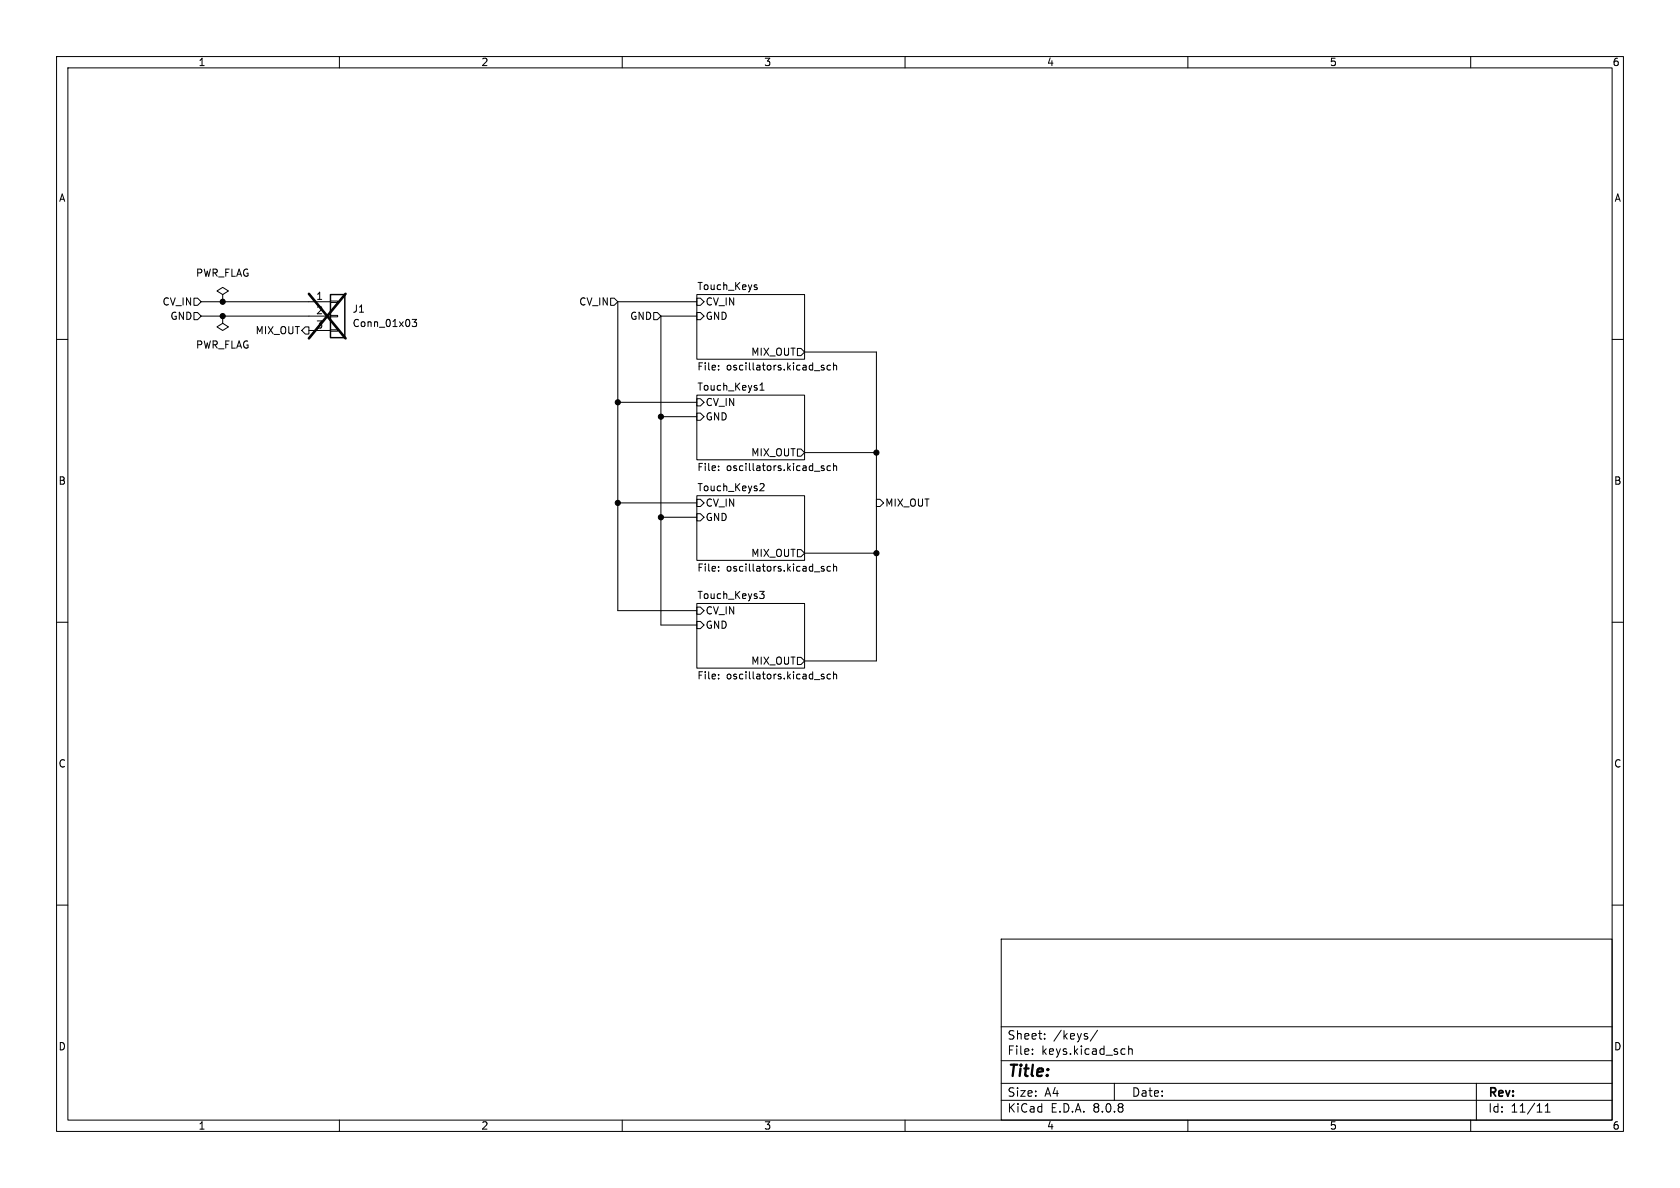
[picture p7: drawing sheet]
<svg xmlns="http://www.w3.org/2000/svg" width="297mm" height="210mm" viewBox="0 0 297 210" stroke-linecap="round" stroke-linejoin="round" font-family="sans-serif">
<g fill="none" stroke="#000" stroke-width=".18">
<path d="M10 10h277v190h-277zM12 12h273v186h-273zM60 10v2M110 10v2M160 10v2M210 10v2M260 10v2M34.3 52.7h.6l.7 .6-.7 .7h-.6zM34.3 55.2h.6l.7 .7-.7 .6h-.6zM35.6 53.3h22.8M35.6 55.9h22.8M39.4 52.1l1-.7-1-.6-1 .6 1 .7v1.2"/>
<path d="M39.4 53.3h.1M39.4 55.9v1.3l1 .6-1 .6-1-.6 1-.6M39.4 55.9h.1M54 57.8h.6v1.3h-.6l-.7-.7zM54.6 58.4h3.8M58.4 58.3h1.3v.2h-1.3zM58.4 55.8h1.3v.2h-1.3zM58.4 53.2h1.3v.3h-1.3zM72.9 56.5h.7l-.4 .4 .4 .2v.5l-.2 .1-.5-.1M107.9 52.7h.7l.6 .6-.6 .7h-.7zM109.2 53.3h14M109.2 53.3v54.7h14"/>
<path d="M115.6 55.2h.6l.6 .7-.6 .6h-.6zM116.8 55.9h6.4M116.8 55.9v54.6h6.4M123.2 52.1h19v11.4h-19zM123.2 52.7h.6l.7 .6-.7 .7h-.6zM123.2 55.2h.6l.7 .7-.7 .6h-.6zM133.5 50.8h.3l.1 .2-.2 .2h-.2M133.5 50.3l.3 .1M10 60h2M109.2 71.1h14M116.8 73.7h6.4M123.2 69.9h19v11.4h-19z"/>
<path d="M123.2 70.5h.6l.7 .6-.7 .7h-.6zM123.2 73h.6l.7 .7-.7 .6h-.6zM127 64.6v.1M127 65.3v.1M134.4 69h.7M134.4 68.1l.3-.4v1.3M141 61.6h.6l.6 .6-.6 .7h-.6zM141 79.4h.6l.6 .6-.6 .6h-.6zM142.2 62.2h12.7v54.6h-12.7M145.7 64.6h-.3l-.2 .1v.2l.5 .1v.3h-.5M146.8 64.6h-.3l-.3 .2 .1 .5h.5M147.4 64.1v1.3"/>
<path d="M147.4 64.7l.1-.1h.3l.1 .8M285 60h2M109.2 88.9h14M116.8 91.4h6.4M123.2 87.6h19v11.5h-19zM123.2 88.3h.6l.7 .6-.7 .6h-.6zM123.2 90.8h.6l.7 .6-.7 .7h-.6zM127 82.4v.1M127 83.1v.1M134.4 85.5h.4l.3 .3-.8 1h.8M141 97.2h.6l.6 .6-.6 .6h-.6zM142.2 97.8h12.7"/>
<path d="M142.2 80h12.7M145.7 82.4l-.3-.1-.2 .2v.2l.5 .1v.3h-.5M146.8 82.4l-.3-.1-.3 .3 .1 .5h.5M147.4 81.9v1.3M147.4 99.7v1.3M147.4 82.5l.1-.2 .3 .1 .1 .8M154.9 88.3h.7l.6 .6-.6 .6h-.7zM10 110h2M123.2 106.7h19v11.4h-19zM123.2 107.3h.6l.7 .7-.7 .6h-.6zM123.2 109.9h.6l.7 .6-.7 .6h-.6zM127 100.8v.2"/>
<path d="M127 100.2v.1M127 119.2v.2M127 119.9v.1M134.3 104.5h.8l-.4 .5 .3 .1 .1 .5-.3 .2h-.3M141 116.2h.6l.6 .6-.6 .7h-.6zM145.7 100.2l-.3-.1-.2 .2v.2l.5 .1v.3h-.5M145.7 119.2h-.3l-.2 .2v.1l.5 .2v.3h-.5M146.8 100.2l-.3-.1-.3 .3 .1 .5h.5M146.8 119.2h-.3l-.3 .2 .1 .6h.5M147.4 100.2l.1-.1 .3 .1 .1 .8M147.4 118.7v1.3M147.4 119.3l.1-.1h.3l.1 .8"/>
<path d="M285 110h2M10 160h2M177 166h108v32h-108zM285 160h2M60 198v2M110 198v2M160 198v2M177 194.5h108M177 191.5h108M177 187.5h108M177 181.5h108M182.5 186.3v.1"/>
<path d="M182.5 185.5v.1M184.7 183.6v.1M184.7 182.8v.1M194 182.1l-1.3 2M197 191.5v3M198.7 185.4l.2 .1M198.9 186.3l-.2 .1M199.5 184.9v1.5M199.5 185.5l.2-.1 .4 .1 .1 .9M210 198v2M260 198v2M261 191.5v6.5"/>
<path d="M273.2 196.6h.8M273.2 195.5l.4-.4v1.5"/>
</g>
<path d="M58.4 52.1h2.6v7.6h-2.6z" fill="none" stroke="#000" stroke-width=".25"/>
<path d="M54.6 51.9l6.5 7.9M61.1 51.9l-6.5 7.9" fill="none" stroke="#000" stroke-width=".46"/>
<g fill="#000" stroke="#000" stroke-width=".18">
<circle cx="39.4" cy="53.3" r=".46"/>
<circle cx="39.4" cy="55.9" r=".46"/>
<circle cx="109.2" cy="71.1" r=".46"/>
<circle cx="116.8" cy="73.7" r=".46"/>
<circle cx="109.2" cy="88.9" r=".46"/>
<circle cx="116.8" cy="91.4" r=".46"/>
<circle cx="154.9" cy="97.8" r=".46"/>
<circle cx="154.9" cy="80" r=".46"/>
</g>
<text font-size="2.8" x="178" y="190.9">Title:</text>
<g font-size="2.1">
<text x="178" y="184">Sheet:</text>
<text x="186.2" y="184">/keys/</text>
<text x="178" y="186.7">File:</text>
<text x="184.1" y="186.7">keys.kicad_sch</text>
<text x="178" y="196.9">KiCad</text>
<text x="178" y="194.1">Size:</text>
<text x="184.7" y="194.1">A4</text>
<text x="185.7" y="196.9">E.D.A.</text>
<text x="193.3" y="196.9">8.0.8</text>
<text x="200" y="194.1">Date:</text>
<text x="263" y="194.3">Rev:</text>
<text x="263" y="196.9">Id:</text>
<text x="267.1" y="196.9">11/11</text>
</g>
<g font-size="1.8">
<text x="35" y="11.9">1</text>
<text x="85" y="11.9">2</text>
<text x="135" y="11.9">3</text>
<text x="185" y="11.9">4</text>
<text x="235" y="11.9">5</text>
<text x="285" y="11.9">6</text>
<text x="10.3" y="35.9">A</text>
<text x="285.3" y="35.9">A</text>
<text x="34.6" y="49.1">PWR_FLAG</text>
<text x="55.8" y="53.1">1</text>
<text x="123.2" y="51.4">Touch_Keys</text>
<text x="28.6" y="54.2">CV_IN</text>
<text x="30" y="56.7">GND</text>
<text x="45.1" y="59.3">MIX_OUT</text>
<text x="55.8" y="55.6">2</text>
<text x="55.8" y="58.2">3</text>
<text x="62.2" y="55.5">J1</text>
<text x="62.2" y="58">Conn_01x03</text>
<text x="102.3" y="54.2">CV_IN</text>
<text x="111.3" y="56.7">GND</text>
<text x="124.7" y="54.2">CV_IN</text>
<text x="124.7" y="56.7">GND</text>
<text x="34.6" y="61.8">PWR_FLAG</text>
<text x="123.2" y="65.8">File:</text>
<text x="128.4" y="65.8">oscillators.kicad_sch</text>
<text x="132.7" y="63.1">MIX_OUT</text>
<text x="123.2" y="69.1">Touch_Keys1</text>
<text x="124.7" y="72">CV_IN</text>
<text x="124.7" y="74.5">GND</text>
<text x="123.2" y="83.6">File:</text>
<text x="128.4" y="83.6">oscillators.kicad_sch</text>
<text x="132.7" y="80.9">MIX_OUT</text>
<text x="10.3" y="85.9">B</text>
<text x="123.2" y="86.9">Touch_Keys2</text>
<text x="124.7" y="89.8">CV_IN</text>
<text x="156.4" y="89.8">MIX_OUT</text>
<text x="285.3" y="85.9">B</text>
<text x="124.7" y="92.3">GND</text>
<text x="123.2" y="101.4">File:</text>
<text x="128.4" y="101.4">oscillators.kicad_sch</text>
<text x="132.7" y="98.7">MIX_OUT</text>
<text x="123.2" y="106">Touch_Keys3</text>
<text x="124.7" y="108.8">CV_IN</text>
<text x="124.7" y="111.4">GND</text>
<text x="132.7" y="117.7">MIX_OUT</text>
<text x="123.2" y="120.4">File:</text>
<text x="128.4" y="120.4">oscillators.kicad_sch</text>
<text x="10.3" y="135.9">C</text>
<text x="285.3" y="135.9">C</text>
<text x="10.3" y="185.9">D</text>
<text x="285.3" y="185.9">D</text>
<text x="35" y="199.9">1</text>
<text x="85" y="199.9">2</text>
<text x="135" y="199.9">3</text>
<text x="185" y="199.9">4</text>
<text x="235" y="199.9">5</text>
<text x="285" y="199.9">6</text>
</g>
</svg>
